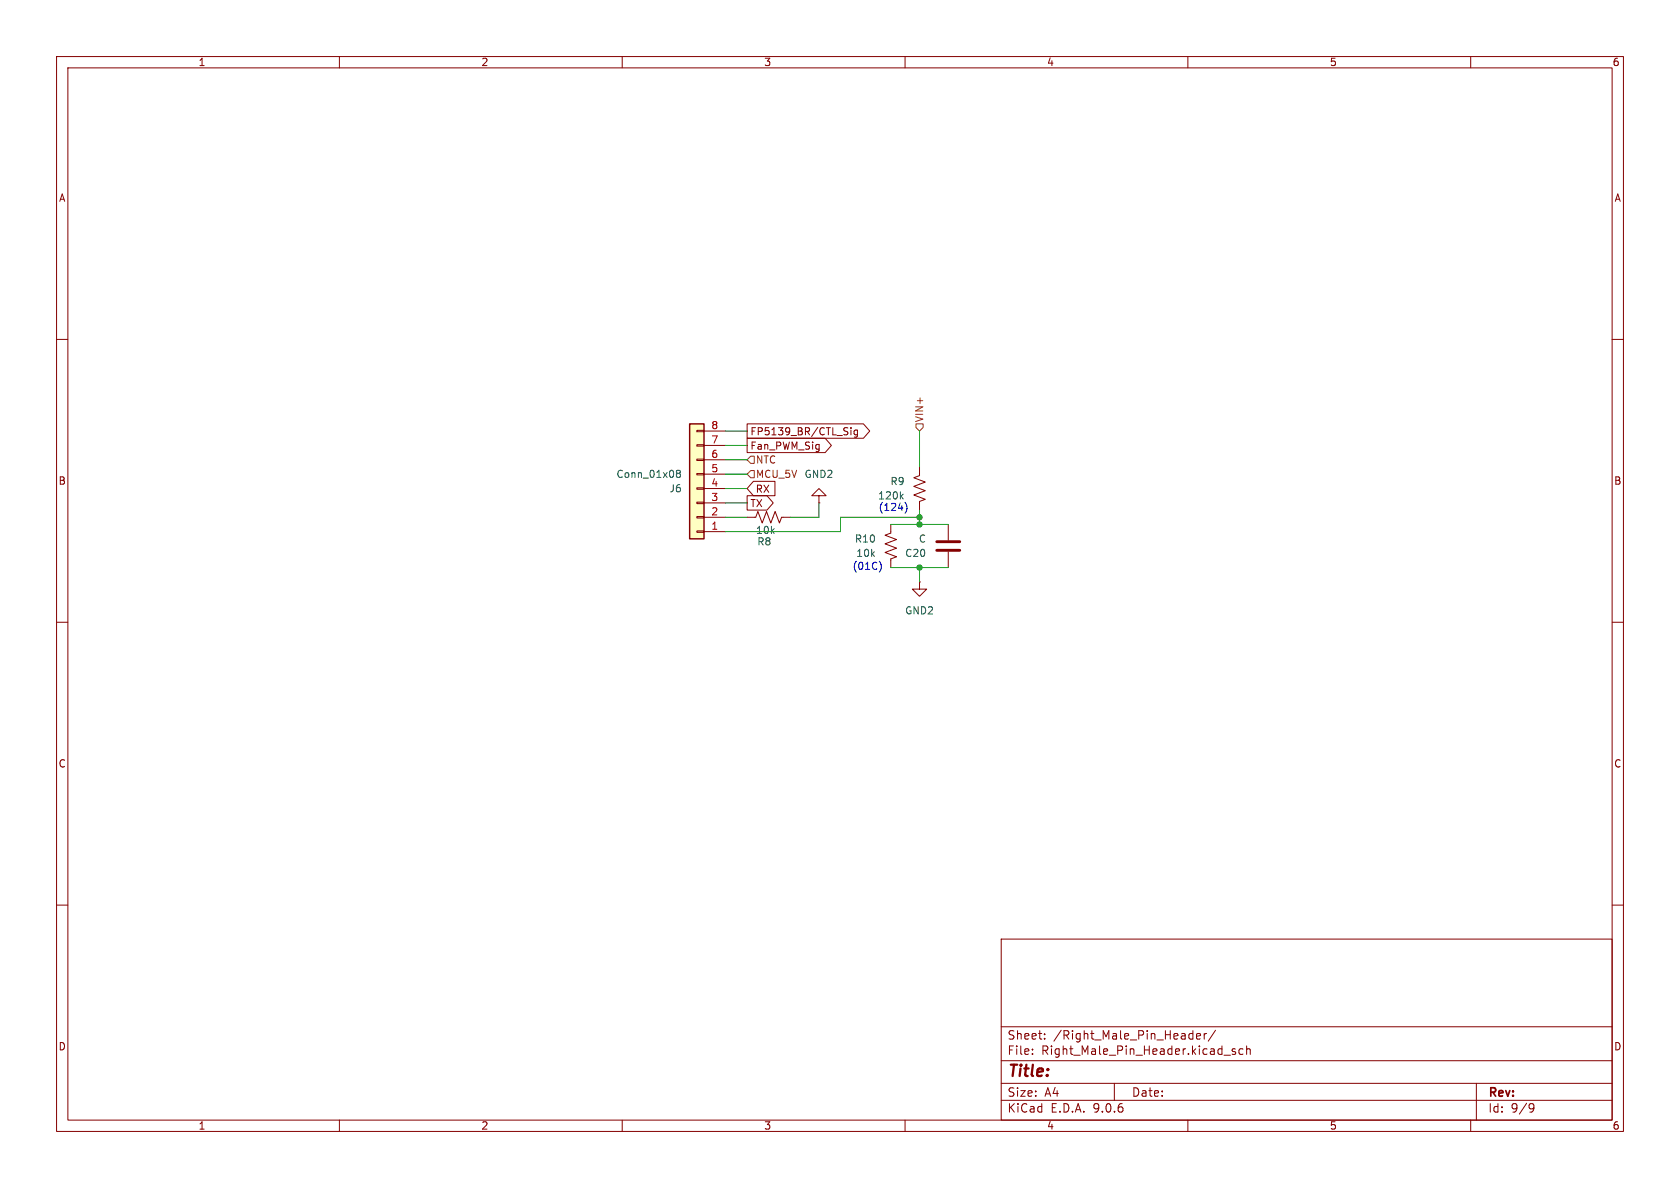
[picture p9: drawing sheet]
<svg xmlns="http://www.w3.org/2000/svg" width="297mm" height="210mm" viewBox="0 0 297 210" stroke-linecap="round" stroke-linejoin="round" font-family="sans-serif">
<g fill="none" stroke="#840000" stroke-width=".18">
<path d="M10 10h277v190h-277zM12 12h273v186h-273zM60 10v2M110 10v2M160 10v2M210 10v2M260 10v2M10 60h2M285 60h2M144.8 87.6h1.2l-1.2-1.2-1.3 1.2h1.3v1.3M144.8 88.9h.1M157.5 92.7v1.5l-1 .4 2 .8-2 .7 2 .8-2 .8 2 .7-1 .4v1.5"/>
<path d="M10 110h2M285 110h2M10 160h2M177 166h108v32h-108zM285 160h2M60 198v2M110 198v2M160 198v2M177 194.5h108M177 191.5h108M177 187.5h108M177 181.5h108"/>
<path d="M182.5 186.3v.1M182.5 185.5v.1M184.7 183.6v.1M184.7 182.8v.1M197 191.5v3M210 198v2M211.5 183.2l.7-.1v-.3l-.5-.1-.2 .2 .1 .7h.6M212.9 182.7v1M213.3 182.7l-.3 .1-.1 .2M214.9 182.1l-1.3 2M216.4 186.5h1.1M218.4 185.5l-.4-.1-.2 .2 .1 .2 .5 .2v.3h-.6"/>
<path d="M219.7 185.5l-.4-.1-.3 .3v.4l.2 .2h.5M220.4 185.5l.2-.1 .4 .1v.9M220.4 184.9v1.5M260 198v2M261 191.5v6.5M270.6 195.1l.5 .1a.99 .99 0 0 1-.4 1.4h-.2M271.2 195.7l-.3 .3h-.3"/>
</g>
<path d="M121.9 74.9h2.6v20.4h-2.6z" fill="#ffffc2"/>
<path d="M121.9 74.9h2.6v20.4h-2.6z" fill="none" stroke="#840000" stroke-width=".25"/>
<g fill="none" stroke="#840000" stroke-width=".18">
<path d="M123.2 78.6h1.3v.3h-1.3zM123.2 76.1h1.3v.2h-1.3zM124.5 78.7h3.8M124.5 76.2h3.8M132.1 77.5h13.8l1.1 1.2-1.1 1.3h-13.8zM132.1 74.9h20.5l1.2 1.3-1.2 1.3h-20.5zM150.4 75.6v.1M150.4 76v.9M151.6 76v1.1l-.3 .2-.3-.1M151.6 76.1l-.4-.1-.2 .3 .1 .5h.5M123.2 93.9h1.3v.2h-1.3zM123.2 91.3h1.3v.3h-1.3z"/>
<path d="M123.2 88.8h1.3v.2h-1.3zM123.2 86.2h1.3v.3h-1.3zM123.2 83.7h1.3v.2h-1.3zM123.2 81.2h1.3v.2h-1.3zM124.5 94h3.8M124.5 91.4h3.8M124.5 88.9h3.8M124.5 86.4h3.8M124.5 83.8h3.8M124.5 81.3h3.8M132.1 91.4h1.5l.4-1 .7 2.1 .8-2.1 .8 2.1 .7-2.1 .8 2.1 .4-1.1h1.5M132.1 87.6h3.5l1.1 1.3-1.1 1.3h-3.5z"/>
<path d="M133.2 85.1h3.8v2.5h-3.8l-1.1-1.2zM162.6 82.6v1.5l-1.1 .4 2.1 .7-2.1 .8 2.1 .7-2.1 .8 2.1 .8-1 .3v1.6M167.6 92.7v2.8M167.6 97.5v2.8M162.6 102.9v1.2h-1.3l1.3 1.3 1.2-1.3h-1.2M162.6 102.9h.1"/>
</g>
<path d="M119.8 83.7l-.2-.3 .2-.3h.3l.2 .3-.2 .3M119.8 83.7l-.2 .2v.4l.2 .1 .4-.1 .1-.1v-.3l-.2-.2M119.8 83.7h.3M159.3 87.7l.4 .5M159.7 87.4l-.5 .4" fill="none" stroke="#006464" stroke-width=".18"/>
<path d="M165.6 97.3h4.1M165.6 95.8h4.1" fill="none" stroke="#840000" stroke-width=".51"/>
<path d="M161.9 74.9h1.3v.7l-.6 .6-.7-.6zM132.7 83.2h.6v1.3h-.6l-.6-.7zM132.7 80.6h.6v1.3h-.6l-.6-.6z" fill="none" stroke="#725600" stroke-width=".18"/>
<g fill="none" stroke="#009600" stroke-width=".18">
<path d="M128.3 78.7h3.8M128.3 76.2h3.8M162.6 76.2v6.4M128.3 86.4h3.8M128.3 83.8h3.8M128.3 91.4h3.8M128.3 88.9h3.8M128.3 81.3h3.8M144.8 88.9v2.5h-5.1M157.5 92.7h10.1M162.6 90.2v2.5M162.6 91.4h-14v2.6h-20.3"/>
<path d="M157.5 100.3h10.1M162.6 100.3v2.6"/>
</g>
<path d="M155.5 99.3a1.49 1.49 0 0 1 0 1.8M160 88.8a1.46 1.46 0 0 1 0 1.9" fill="none" stroke="#0000c2" stroke-width=".18"/>
<g fill="#009600" stroke="#009600" stroke-width=".18">
<circle cx="162.6" cy="92.7" r=".46"/>
<circle cx="162.6" cy="91.4" r=".46"/>
<circle cx="162.6" cy="100.3" r=".46"/>
</g>
<text font-size="2.8" fill="#840000" x="178" y="190.9">Title:</text>
<g font-size="2.1" fill="#840000">
<text x="178" y="184">Sheet:</text>
<text x="186.2" y="184">/Right_Male_Pin_Header/</text>
<text x="178" y="186.7">File:</text>
<text x="184.1" y="186.7">Right_Male_Pin_Header.kicad_sch</text>
<text x="178" y="196.9">KiCad</text>
<text x="178" y="194.1">Size:</text>
<text x="184.7" y="194.1">A4</text>
<text x="185.7" y="196.9">E.D.A.</text>
<text x="193.3" y="196.9">9.0.6</text>
<text x="200" y="194.1">Date:</text>
<text x="263" y="194.3">Rev:</text>
<text x="263" y="196.9">Id:</text>
<text x="267.1" y="196.9">9/9</text>
</g>
<g font-size="1.8" fill="#840000">
<text x="35" y="11.9">1</text>
<text x="85" y="11.9">2</text>
<text x="135" y="11.9">3</text>
<text x="185" y="11.9">4</text>
<text x="235" y="11.9">5</text>
<text x="285" y="11.9">6</text>
<text x="10.3" y="35.9">A</text>
<text x="285.3" y="35.9">A</text>
<text x="132.6" y="77.2">FP5139_BR/CTL_Sig</text>
<text x="132.6" y="79.7">Fan_PWM_Sig</text>
<text x="10.3" y="85.9">B</text>
<text x="132.6" y="89.9">TX</text>
<text x="133.5" y="87.3">RX</text>
<text x="285.3" y="85.9">B</text>
<text x="10.3" y="135.9">C</text>
<text x="285.3" y="135.9">C</text>
<text x="10.3" y="185.9">D</text>
<text x="285.3" y="185.9">D</text>
<text x="35" y="199.9">1</text>
<text x="85" y="199.9">2</text>
<text x="135" y="199.9">3</text>
<text x="185" y="199.9">4</text>
<text x="235" y="199.9">5</text>
<text x="285" y="199.9">6</text>
</g>
<g font-size="1.8" fill="#a90000">
<text x="125.7" y="75.9">8</text>
<text x="125.7" y="83.6">5</text>
<text x="125.7" y="81">6</text>
<text x="125.7" y="78.5">7</text>
<text x="125.7" y="88.6">3</text>
<text x="125.7" y="86.1">4</text>
<text x="125.7" y="93.7">1</text>
<text x="125.7" y="91.2">2</text>
</g>
<g font-size="1.8" fill="#725600">
<text x="163.4" y="74.7" transform="rotate(-90 163.4 74.7)">VIN+</text>
<text x="133.5" y="82.1">NTC</text>
<text x="133.5" y="84.7">MCU_5V</text>
</g>
<g font-size="1.8" fill="#006464">
<text x="108.9" y="84.7">Conn_01x08</text>
<text x="118.3" y="87.2">J6</text>
<text x="142.1" y="84.7">GND2</text>
<text x="157.3" y="86">R9</text>
<text x="133.6" y="94.6">10k</text>
<text x="133.8" y="96.6">R8</text>
<text x="151" y="96.1">R10</text>
<text x="159.9" y="98.7">C20</text>
<text x="162.3" y="96.1">C</text>
<text x="159.9" y="108.8">GND2</text>
</g>
<g font-size="1.8" fill="#0000c2">
<text x="155.2" y="88.5">120k</text>
<text x="155.2" y="90.5">(124)</text>
<text x="150.6" y="100.9">(01C)</text>
<text x="151.3" y="98.7">10k</text>
</g>
</svg>
